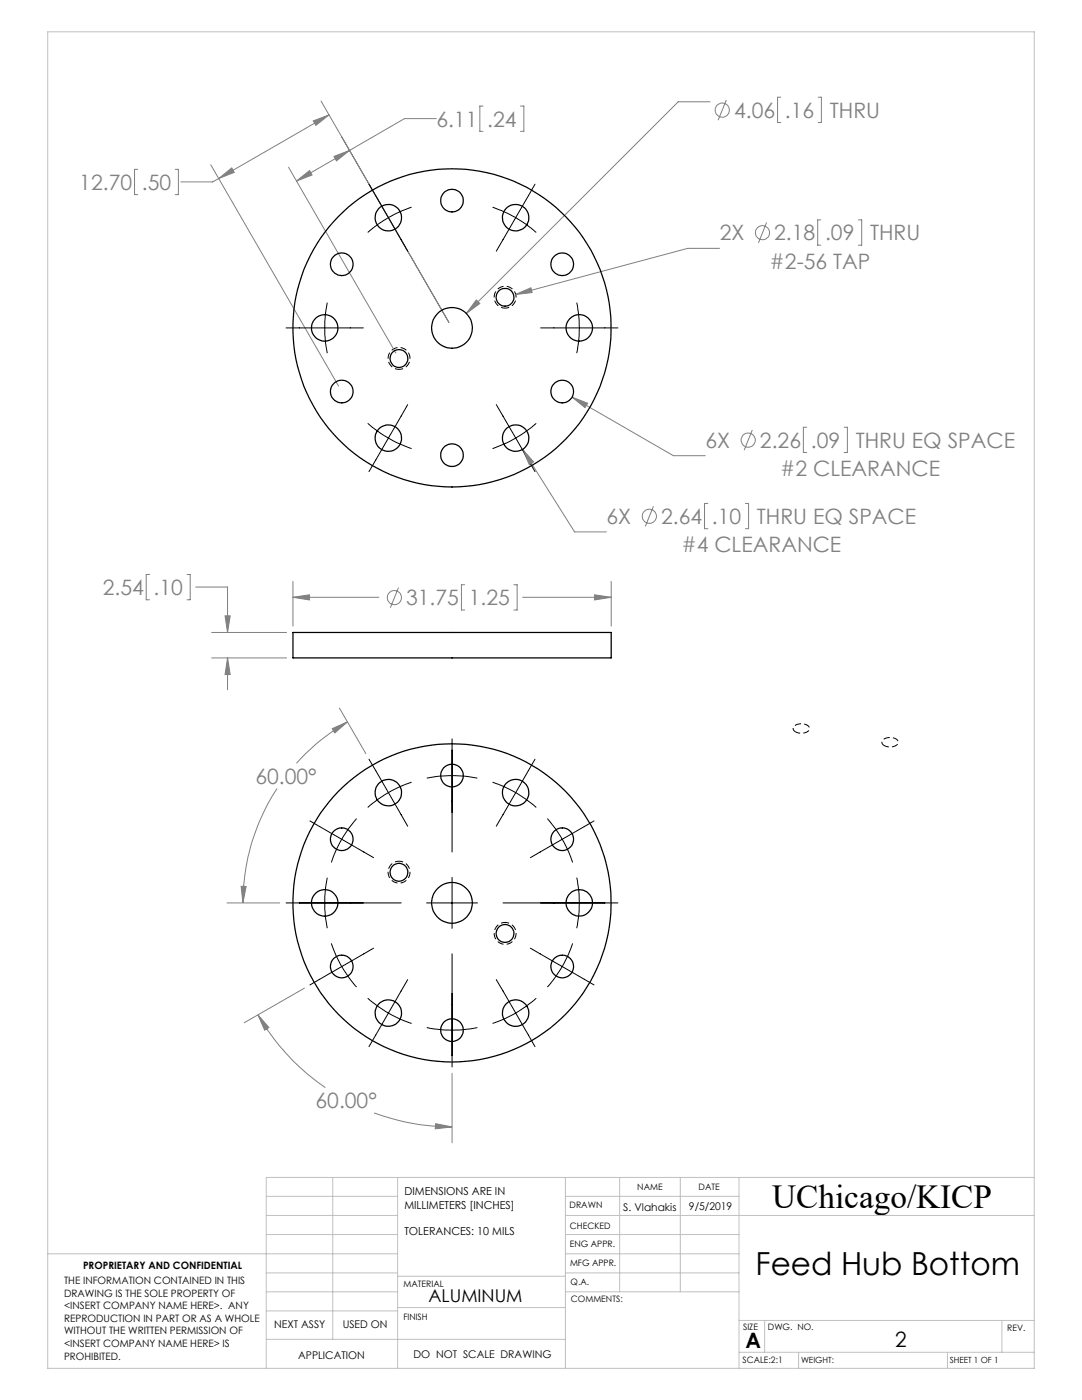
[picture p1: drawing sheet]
<svg xmlns="http://www.w3.org/2000/svg" width="216mm" height="279mm" viewBox="0 0 216 279" stroke-linecap="round" stroke-linejoin="round" font-family="sans-serif">
<g fill="none" stroke="#808080" stroke-width=".2">
<path d="M144.9 20l-1.6 4M155.8 19.4h-.6v5h.6M163.3 19.4h.6v5h-.6M27.5 33.8h-.7v5h.7M35 33.8h.6v5h-.6M42.1 32.9l25.5 44.1M43.6 35.6l-1.2 .7h-6.3M43.6 35.6l2.6-2.1 .5 .9zM57.6 33.4l21.4 37M59.2 36.1l2.6-2.1 .5 .9zM62.5 24.1l3.2-1.2-2.7 2.1zM64.1 20.2l25.5 44.1"/>
<path d="M65.7 22.9l-22.1 12.7M66.6 31.2l3.1-1.2-2.6 2.1zM69.7 30l-10.5 6.1M87.1 23.7h-6.4l-11 6.3M96.4 21.2h-.7v5h.7M103.9 21.2h.6v5h-.6M141.7 20.3h-6.4l-42.2 42.2M95 59.9l.7 .7-2.6 1.9zM102.9 58.8l3-1.4 .3 1zM143.6 49.6h-6.4l-34.3 9.2M153 44.4l-1.7 4.1M163.8 43.9h-.6v5h.6"/>
<path d="M171.3 43.9h.6v5h-.6M114.2 79.3l20.2 11.6h6.3M114.2 79.3l3.1 1.2-.6 .9zM104.3 89.7l10.4 16.5h6.3M104.3 89.7l2.2 2.5-.9 .5zM150.1 85.8l-1.6 4.1M161 85.3h-.7v5h.7M168.5 85.3h.6v5h-.6M29.8 114.7h-.6v5h.6M37.3 114.7h.7v5h-.7M39.1 117.2h6.3v9M58.5 116v9"/>
<path d="M58.5 119.2h17.1M58.5 119.2l3.2-.5v1zM79.5 117.3l-1.6 4M92.7 116.7h-.6v5h.6M102.5 116.7h.7v5h-.7M104.3 119.2h17.7M118.6 118.7l3.4 .5-3.4 .5zM122 116v9M130.4 101l-1.6 4.1M141.3 100.5h-.7v5h.7M148.7 100.5h.7v5h-.7M42.2 126.2h15"/>
<path d="M42.2 131.3h15M44.9 122.9h1l-.5 3.3zM45.4 131.3v6.4M45.4 131.3l.5 3.3h-1zM55.3 157.4a41.4 41.4 0 0 0-6.8 22.8M66.3 145.4l3-1.3-2.5 2.2zM67.7 141.3l5.3 9.1M69.3 144.1a40.8 40.8 0 0 0-10.1 8.2M48.1 176.9h1l-.6 3.3zM45.3 180.2h10.5M60.7 197.2l-12 6.9M51.5 202.5l2.2 2.6-.9 .5z"/>
<path d="M51.5 202.5a44.8 44.8 0 0 0 13.4 14.6M90.2 214.2v13.9M74.6 222.1a45 45 0 0 0 15.6 2.8M86.9 224.3l3.3 .6-3.3 .4z"/>
<circle cx="144.1" cy="22" r="1.4"/>
<circle cx="152.2" cy="46.4" r="1.41"/>
<circle cx="149.3" cy="87.8" r="1.42"/>
<circle cx="78.7" cy="119.3" r="1.42"/>
<circle cx="129.6" cy="103" r="1.42"/>
</g>
<path d="M79.6 73.7a2.18 2.18 0 0 1-1.9-3.2 2.18 2.18 0 0 1 3.7-.2 2.18 2.18 0 0 1-1.6 3.4h-.2M100.8 61.5a2.18 2.18 0 0 1-1.9-3.2 2.18 2.18 0 0 1 3.7-.2 2.18 2.18 0 0 1-1.6 3.4h-.2M79.6 171.9a2.18 2.18 0 0 0-1.9 3.2 2.18 2.18 0 0 0 3.7 .2 2.18 2.18 0 0 0-1.6-3.4h-.2M100.8 184.1a2.18 2.18 0 0 0-1.9 3.2 2.18 2.18 0 0 0 3.7 .2 2.18 2.18 0 0 0-1.6-3.4h-.2" fill="none" stroke="#000" stroke-width=".2" stroke-dasharray="1.3 .6" stroke-dashoffset=".4" stroke-linecap="butt"/>
<path d="M158.7 146.1a.76 .76 0 0 1-.4-.9 .76 .76 0 0 1 .7-.6 1.88 1.88 0 0 1 2.5 .8 1.91 1.91 0 0 1-2.6 .7h-.2M176.4 148.8a.76 .76 0 0 1-.4-.9 .76 .76 0 0 1 .7-.6 1.88 1.88 0 0 1 2.5 .8 1.91 1.91 0 0 1-2.6 .8l-.2-.1" fill="none" stroke="#000" stroke-width=".2" stroke-dasharray="1.3 .6" stroke-dashoffset=".3" stroke-linecap="butt"/>
<g fill="none" stroke="#000" stroke-width=".2">
<path d="M73.6 36.8l3.9 6.6M106.8 36.8l-3.9 6.6M77.5 43.4l-2.1 1.4-2 1.6M77.5 43.4l3.9 6.7M82.1 41.3l-1.8 .7-2.8 1.4M98.3 41.3l1.7 .7 2.9 1.4M102.9 43.4l2.1 1.4 2 1.6M102.9 43.4l-3.9 6.7M57.1 65.4h15.4M65.3 60.4a26 26 0 0 0 0 10.1M107.9 65.4h15.4M115.1 60.4a24.3 24.3 0 0 1 0 10.1"/>
<path d="M73.4 84.5l2.5 1.9 1.6 1M77.5 87.4l1.7 .9 2.9 1.2M77.5 87.4l-3.9 6.7M81.4 80.8l-3.9 6.6M99 80.8l3.9 6.6M102.9 87.4l-1.7 .9-2.9 1.2M102.9 87.4l3.9 6.7M107 84.5l-2.5 1.9-1.6 1M73.6 151.5l7.8 13.4M82.1 156.1a25.5 25.5 0 0 0-8.7 5M85.2 155.3a26 26 0 0 1 10.1 0M90.2 147.5v22.5"/>
<path d="M98.3 156.1a24.9 24.9 0 0 1 8.7 5M106.8 151.5l-7.8 13.4M61.8 163.8l12.7 7.4M65.3 175.2a26 26 0 0 0 0 10M71.2 163.4a25.5 25.5 0 0 0-5.1 8.7M90.2 175.1v10.2M109.2 163.4a25.5 25.5 0 0 1 5.1 8.7M115.1 175.2a24.3 24.3 0 0 1 0 10M118.5 163.8l-12.7 7.4M57.1 180.2h22.9M66.1 188.3a24.9 24.9 0 0 0 5.1 8.7M73.4 199.2l2 1.6 2.1 1.4"/>
<path d="M74.5 189.2l-12.7 7.4M81.4 195.5l-3.9 6.7M85.1 180.2h10.2M90.2 190.4v22.5M99 195.5l7.8 13.4M100.4 180.2h22.9M105.8 189.2l12.7 7.4M107 199.2a24.9 24.9 0 0 1-8.7 5.1M114.3 188.3a24.9 24.9 0 0 1-5.1 8.7M77.5 202.2l2.3 1.1 2.3 1M77.5 202.2l-3.9 6.7M85.2 205.1a24.3 24.3 0 0 0 10.1 0"/>
</g>
<g fill="none" stroke="#c0c0c0" stroke-width=".2">
<path d="M9.5 6.4h196.9v266.7h-196.9zM53.1 238.8h26.2M66.4 235v32.3M79.3 235v38.1M112.8 235v38.1M112.8 238.8h34.7M123.6 235v22.8M135.7 235v22.8M147.5 235v38.1M206.4 235h-153.3v38.1M9.5 250.2h69.8M53.1 257.8h26.2"/>
<path d="M53.1 242.6h26.2M53.1 246.4h26.2M53.1 254h26.2M79.3 254.7h33.5M112.8 257.8h34.7M112.8 250.2h34.7M112.8 242.6h93.6M112.8 246.4h34.7M112.8 254h34.7M53.1 267.3h59.7M53.1 261.6h26.2M79.3 260.9h33.5"/>
<path d="M147.5 269.9h58.9M147.5 263.5h58.9M152.6 263.5v6.4M159.3 269.9v3.2M189.1 269.9v3.2M199.9 263.5v6.4"/>
</g>
<path d="M102.9 58.8l3.3-.4-.3-1zM95 59.9l-1.9 2.6 2.6-1.9zM114.2 79.3l2.5 2.1 .6-.9zM104.3 89.7l1.3 3 .9-.5zM66.6 31.2l3.1-1.2-2.6 2.1zM59.2 36.1l2.6-2.1 .5 .9zM62.5 24.1l3.2-1.2-2.7 2.1zM43.6 35.6l2.6-2.1 .5 .9zM118.6 118.7l3.4 .5-3.4 .5zM58.5 119.2l3.2-.5v1zM44.9 122.9h1l-.5 3.3zM45.4 131.3l.5 3.3h-1zM66.3 145.4l3-1.3-2.5 2.2zM48.1 176.9h1l-.6 3.3zM51.5 202.5l2.2 2.6-.9 .5zM86.9 224.3l3.3 .6-3.3 .4z" fill="#808080"/>
<g fill="none" stroke="#000" stroke-width=".25">
<path d="M58.5 126.2h63.5v5.1h-63.5z"/>
<circle cx="68.2" cy="52.7" r="2.27"/>
<circle cx="77.5" cy="43.4" r="2.63"/>
<circle cx="90.2" cy="40" r="2.26"/>
<circle cx="100.8" cy="59.3" r="1.77"/>
<circle cx="102.9" cy="43.4" r="2.63"/>
<circle cx="112.2" cy="52.7" r="2.27"/>
<circle cx="64.8" cy="65.4" r="2.64"/>
<circle cx="68.2" cy="78.1" r="2.27"/>
<circle cx="79.6" cy="71.6" r="1.78"/>
<circle cx="90.2" cy="65.4" r="4.1"/>
<circle cx="90.2" cy="65.4" r="31.8"/>
<circle cx="112.2" cy="78.1" r="2.27"/>
<circle cx="115.6" cy="65.4" r="2.64"/>
<circle cx="77.5" cy="87.4" r="2.64"/>
<circle cx="90.2" cy="90.8" r="2.26"/>
<circle cx="102.9" cy="87.4" r="2.63"/>
<circle cx="77.5" cy="158.2" r="2.63"/>
<circle cx="90.2" cy="154.8" r="2.25"/>
<circle cx="102.9" cy="158.2" r="2.64"/>
<circle cx="68.2" cy="167.5" r="2.26"/>
<circle cx="79.6" cy="174.1" r="1.78"/>
<circle cx="112.2" cy="167.5" r="2.26"/>
<circle cx="64.8" cy="180.2" r="2.64"/>
<circle cx="68.2" cy="192.9" r="2.26"/>
<circle cx="90.2" cy="180.2" r="4.1"/>
<circle cx="90.2" cy="180.2" r="31.7"/>
<circle cx="100.8" cy="186.3" r="1.78"/>
<circle cx="112.2" cy="192.9" r="2.26"/>
<circle cx="115.6" cy="180.2" r="2.63"/>
<circle cx="77.5" cy="202.2" r="2.64"/>
<circle cx="90.2" cy="205.6" r="2.25"/>
<circle cx="102.9" cy="202.2" r="2.64"/>
</g>
<text font-size="6.7" x="154.1" y="241">UChicago/KICP</text>
<text font-size="6.3" x="150.8" y="254.5">Feed Hub Bottom</text>
<g font-size="4.2" fill="#808080">
<text x="146.5" y="23.5">4.06</text>
<text x="156.6" y="23.5">.16</text>
<text x="165.6" y="23.5">THRU</text>
<text x="87.1" y="25.3">6.11</text>
<text x="97.2" y="25.3">.24</text>
<text x="15.8" y="37.9">12.70</text>
<text x="28.3" y="37.9">.50</text>
<text x="143.6" y="48">2X</text>
<text x="154.5" y="48">2.18</text>
<text x="164.6" y="48">.09</text>
<text x="173.6" y="48">THRU</text>
<text x="153.6" y="53.7">#2-56 TAP</text>
<text x="140.8" y="89.4">6X</text>
<text x="151.6" y="89.4">2.26</text>
<text x="161.8" y="89.4">.09</text>
<text x="170.8" y="89.4">THRU EQ SPACE</text>
<text x="155.7" y="95.1">#2 CLEARANCE</text>
<text x="121" y="104.6">6X</text>
<text x="131.9" y="104.6">2.64</text>
<text x="142.1" y="104.6">.10</text>
<text x="151" y="104.6">THRU EQ SPACE</text>
<text x="136" y="110.3">#4 CLEARANCE</text>
<text x="20.5" y="118.7">2.54</text>
<text x="30.7" y="118.7">.10</text>
<text x="81" y="120.8">31.75</text>
<text x="93.5" y="120.8">1.25</text>
<text x="51" y="156.4">60.00°</text>
<text x="63" y="221.2">60.00°</text>
</g>
<g font-size="4.2">
<text x="148.8" y="269">A</text>
<text x="178.6" y="268.8">2</text>
</g>
<text font-size="3.5" x="85.5" y="259.9">ALUMINUM</text>
<g font-size="2.2">
<text x="80.7" y="238.6">DIMENSIONS ARE IN</text>
<text x="80.7" y="241.2">MILLIMETERS [INCHES]</text>
<text x="80.7" y="246.5">TOLERANCES: 10 MILS</text>
</g>
<g font-size="2.1">
<text x="124.4" y="241.6">S. Vlahakis</text>
<text x="137.5" y="241.6">9/5/2019</text>
<text x="54.7" y="265">NEXT ASSY</text>
<text x="68.4" y="265">USED ON</text>
<text x="59.5" y="271.2">APPLICATION</text>
<text x="82.5" y="270.9">DO NOT SCALE DRAWING</text>
</g>
<g font-size="2">
<text x="12.8" y="256.2">THE INFORMATION CONTAINED IN THIS</text>
<text x="16.6" y="253.2">PROPRIETARY AND CONFIDENTIAL</text>
<text x="12.8" y="258.8">DRAWING IS THE SOLE PROPERTY OF</text>
<text x="12.8" y="261.3">&lt;INSERT COMPANY NAME HERE&gt;. ANY</text>
<text x="12.8" y="263.8">REPRODUCTION IN PART OR AS A WHOLE</text>
<text x="12.8" y="266.3">WITHOUT THE WRITTEN PERMISSION OF</text>
<text x="12.8" y="268.8">&lt;INSERT COMPANY NAME HERE&gt; IS</text>
<text x="12.8" y="271.4">PROHIBITED.</text>
</g>
<g font-size="1.8">
<text x="127.2" y="237.4">NAME</text>
<text x="139.4" y="237.5">DATE</text>
<text x="113.7" y="241.2">DRAWN</text>
<text x="113.7" y="245.2">CHECKED</text>
<text x="113.7" y="248.8">ENG APPR.</text>
<text x="80.5" y="256.9">MATERIAL</text>
<text x="113.7" y="252.6">MFG APPR.</text>
<text x="113.8" y="256.4">Q.A.</text>
<text x="80.5" y="263.3">FINISH</text>
<text x="113.9" y="259.9">COMMENTS:</text>
<text x="148.3" y="265.4">SIZE</text>
<text x="153.2" y="265.5">DWG. NO.</text>
<text x="201" y="265.6">REV.</text>
<text x="148.2" y="272">SCALE:2:1</text>
</g>
<g font-size="1.7">
<text x="159.8" y="272.1">WEIGHT:</text>
<text x="189.5" y="272.1">SHEET 1 OF 1</text>
</g>
</svg>
